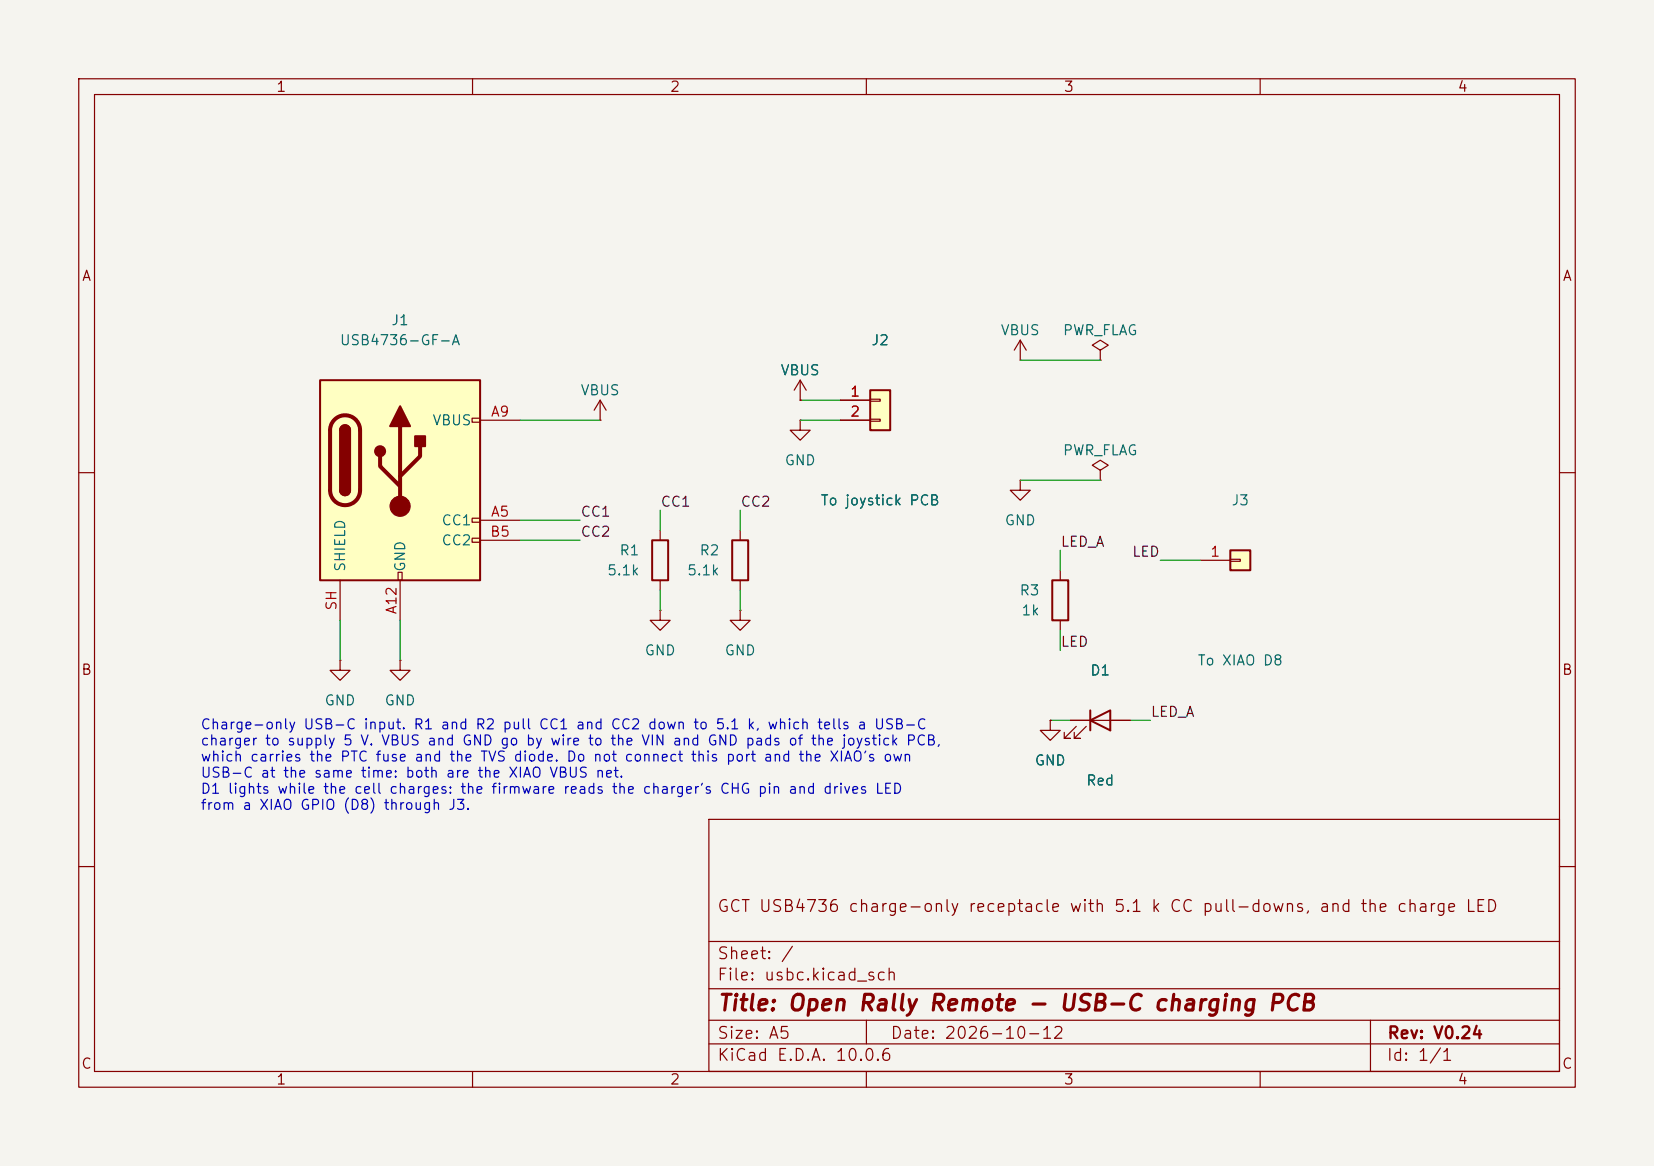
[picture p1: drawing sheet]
(kicad_sch (version 20250114) (generator "eeschema") (generator_version "9.0") (paper "A5")
(title_block (title "Open Rally Remote - USB-C charging PCB") (date "2026-10-12") (rev "V0.24") (comment 1 "GCT USB4736 charge-only receptacle with 5.1 k CC pull-downs, and the charge LED"))
(lib_symbols
 (symbol "Connector:USB_C_Receptacle_PowerOnly_6P"
  (pin_names
   (offset 1.016))
  (exclude_from_sim no)
  (in_bom yes)
  (on_board yes)
  (in_pos_files yes)
  (duplicate_pin_numbers_are_jumpers no)
  (property "Reference" "J" (at 0 16.51 0) (show_name no) (do_not_autoplace no) (effects (font (size 1.27 1.27)) (justify bottom)))
  (property "Value" "USB_C_Receptacle_PowerOnly_6P" (at 0 13.97 0) (show_name no) (do_not_autoplace no) (effects (font (size 1.27 1.27)) (justify bottom)))
  (property "Footprint" "" (at 3.81 2.54 0) (show_name no) (do_not_autoplace no) (hide yes) (effects (font (size 1.27 1.27))))
  (property "Datasheet" "https://www.usb.org/sites/default/files/documents/usb_type-c.zip" (at 0 0 0) (show_name no) (do_not_autoplace no) (hide yes) (effects (font (size 1.27 1.27))))
  (property "Description" "USB Power-Only 6P Type-C Receptacle connector" (at 0 0 0) (show_name no) (do_not_autoplace no) (hide yes) (effects (font (size 1.27 1.27))))
  (symbol "USB_C_Receptacle_PowerOnly_6P_0_0"
   (rectangle (start -0.254 -12.7) (end 0.254 -11.684) (stroke (width 0) (type default)) (fill (type none)))
   (rectangle (start 10.16 7.874) (end 9.144 7.366) (stroke (width 0) (type default)) (fill (type none)))
   (rectangle (start 10.16 -4.826) (end 9.144 -5.334) (stroke (width 0) (type default)) (fill (type none)))
   (rectangle (start 10.16 -7.366) (end 9.144 -7.874) (stroke (width 0) (type default)) (fill (type none))))
  (symbol "USB_C_Receptacle_PowerOnly_6P_0_1"
   (rectangle (start -10.16 12.7) (end 10.16 -12.7) (stroke (width 0.254) (type default)) (fill (type background)))
   (polyline (pts (xy -8.89 -1.27) (xy -8.89 6.35)) (stroke (width 0.508) (type default)) (fill (type none)))
   (rectangle (start -7.62 -1.27) (end -6.35 6.35) (stroke (width 0.254) (type default)) (fill (type outline)))
   (arc (start -7.62 6.35) (mid -6.985 6.9823) (end -6.35 6.35) (stroke (width 0.254) (type default)) (fill (type none)))
   (arc (start -7.62 6.35) (mid -6.985 6.9823) (end -6.35 6.35) (stroke (width 0.254) (type default)) (fill (type outline)))
   (arc (start -8.89 6.35) (mid -6.985 8.2467) (end -5.08 6.35) (stroke (width 0.508) (type default)) (fill (type none)))
   (arc (start -5.08 -1.27) (mid -6.985 -3.1667) (end -8.89 -1.27) (stroke (width 0.508) (type default)) (fill (type none)))
   (arc (start -6.35 -1.27) (mid -6.985 -1.9023) (end -7.62 -1.27) (stroke (width 0.254) (type default)) (fill (type none)))
   (arc (start -6.35 -1.27) (mid -6.985 -1.9023) (end -7.62 -1.27) (stroke (width 0.254) (type default)) (fill (type outline)))
   (polyline (pts (xy -5.08 6.35) (xy -5.08 -1.27)) (stroke (width 0.508) (type default)) (fill (type none)))
   (circle (center -2.54 3.683) (radius 0.635) (stroke (width 0.254) (type default)) (fill (type outline)))
   (polyline (pts (xy -1.27 6.858) (xy 0 9.398) (xy 1.27 6.858) (xy -1.27 6.858)) (stroke (width 0.254) (type default)) (fill (type outline)))
   (polyline (pts (xy 0 0.508) (xy 2.54 3.048) (xy 2.54 4.318)) (stroke (width 0.508) (type default)) (fill (type none)))
   (polyline (pts (xy 0 -0.762) (xy -2.54 1.778) (xy -2.54 3.048)) (stroke (width 0.508) (type default)) (fill (type none)))
   (polyline (pts (xy 0 -3.302) (xy 0 6.858)) (stroke (width 0.508) (type default)) (fill (type none)))
   (circle (center 0 -3.302) (radius 1.27) (stroke (width 0) (type default)) (fill (type outline)))
   (rectangle (start 1.905 4.318) (end 3.175 5.588) (stroke (width 0.254) (type default)) (fill (type outline))))
  (symbol "USB_C_Receptacle_PowerOnly_6P_1_1"
   (pin bidirectional line (at 15.24 -5.08 180) (length 5.08) (name "CC1" (effects (font (size 1.27 1.27)))) (number "A5" (effects (font (size 1.27 1.27)))))
   (pin passive line (at 15.24 7.62 180) (length 5.08) (name "VBUS" (effects (font (size 1.27 1.27)))) (number "A9" (effects (font (size 1.27 1.27)))))
   (pin passive line (at 0 -17.78 90) (length 5.08) (name "GND" (effects (font (size 1.27 1.27)))) (number "A12" (effects (font (size 1.27 1.27)))))
   (pin bidirectional line (at 15.24 -7.62 180) (length 5.08) (name "CC2" (effects (font (size 1.27 1.27)))) (number "B5" (effects (font (size 1.27 1.27)))))
   (pin passive line (at 15.24 7.62 180) (length 5.08) (hide yes) (name "VBUS" (effects (font (size 1.27 1.27)))) (number "B9" (effects (font (size 1.27 1.27)))))
   (pin passive line (at 0 -17.78 90) (length 5.08) (hide yes) (name "GND" (effects (font (size 1.27 1.27)))) (number "B12" (effects (font (size 1.27 1.27)))))
   (pin passive line (at -7.62 -17.78 90) (length 5.08) (name "SHIELD" (effects (font (size 1.27 1.27)))) (number "SH" (effects (font (size 1.27 1.27))))))
  (embedded_fonts no))
 (symbol "power:VBUS"
  (power global)
  (pin_numbers (hide yes))
  (pin_names
   (offset 0) (hide yes))
  (exclude_from_sim no)
  (in_bom yes)
  (on_board yes)
  (in_pos_files yes)
  (duplicate_pin_numbers_are_jumpers no)
  (property "Reference" "#PWR" (at 0 -3.81 0) (show_name no) (do_not_autoplace no) (hide yes) (effects (font (size 1.27 1.27))))
  (property "Value" "VBUS" (at 0 3.556 0) (show_name no) (do_not_autoplace no) (effects (font (size 1.27 1.27))))
  (property "Footprint" "" (at 0 0 0) (show_name no) (do_not_autoplace no) (hide yes) (effects (font (size 1.27 1.27))))
  (property "Datasheet" "" (at 0 0 0) (show_name no) (do_not_autoplace no) (hide yes) (effects (font (size 1.27 1.27))))
  (property "Description" "Power symbol creates a global label with name \"VBUS\"" (at 0 0 0) (show_name no) (do_not_autoplace no) (hide yes) (effects (font (size 1.27 1.27))))
  (symbol "VBUS_0_1"
   (polyline (pts (xy -0.762 1.27) (xy 0 2.54)) (stroke (width 0) (type default)) (fill (type none)))
   (polyline (pts (xy 0 2.54) (xy 0.762 1.27)) (stroke (width 0) (type default)) (fill (type none)))
   (polyline (pts (xy 0 0) (xy 0 2.54)) (stroke (width 0) (type default)) (fill (type none))))
  (symbol "VBUS_1_1"
   (pin power_in line (at 0 0 90) (length 0) (name "" (effects (font (size 1.27 1.27)))) (number "1" (effects (font (size 1.27 1.27))))))
  (embedded_fonts no))
 (symbol "power:GND"
  (power global)
  (pin_numbers (hide yes))
  (pin_names
   (offset 0) (hide yes))
  (exclude_from_sim no)
  (in_bom yes)
  (on_board yes)
  (in_pos_files yes)
  (duplicate_pin_numbers_are_jumpers no)
  (property "Reference" "#PWR" (at 0 -6.35 0) (show_name no) (do_not_autoplace no) (hide yes) (effects (font (size 1.27 1.27))))
  (property "Value" "GND" (at 0 -3.81 0) (show_name no) (do_not_autoplace no) (effects (font (size 1.27 1.27))))
  (property "Footprint" "" (at 0 0 0) (show_name no) (do_not_autoplace no) (hide yes) (effects (font (size 1.27 1.27))))
  (property "Datasheet" "" (at 0 0 0) (show_name no) (do_not_autoplace no) (hide yes) (effects (font (size 1.27 1.27))))
  (property "Description" "Power symbol creates a global label with name \"GND\" , ground" (at 0 0 0) (show_name no) (do_not_autoplace no) (hide yes) (effects (font (size 1.27 1.27))))
  (symbol "GND_0_1"
   (polyline (pts (xy 0 0) (xy 0 -1.27) (xy 1.27 -1.27) (xy 0 -2.54) (xy -1.27 -1.27) (xy 0 -1.27)) (stroke (width 0) (type default)) (fill (type none))))
  (symbol "GND_1_1"
   (pin power_in line (at 0 0 270) (length 0) (name "" (effects (font (size 1.27 1.27)))) (number "1" (effects (font (size 1.27 1.27))))))
  (embedded_fonts no))
 (symbol "Device:R"
  (pin_numbers (hide yes))
  (pin_names
   (offset 0))
  (exclude_from_sim no)
  (in_bom yes)
  (on_board yes)
  (in_pos_files yes)
  (duplicate_pin_numbers_are_jumpers no)
  (property "Reference" "R" (at 2.032 0 90) (show_name no) (do_not_autoplace no) (effects (font (size 1.27 1.27))))
  (property "Value" "R" (at 0 0 90) (show_name no) (do_not_autoplace no) (effects (font (size 1.27 1.27))))
  (property "Footprint" "" (at -1.778 0 90) (show_name no) (do_not_autoplace no) (hide yes) (effects (font (size 1.27 1.27))))
  (property "Datasheet" "" (at 0 0 0) (show_name no) (do_not_autoplace no) (hide yes) (effects (font (size 1.27 1.27))))
  (property "Description" "Resistor" (at 0 0 0) (show_name no) (do_not_autoplace no) (hide yes) (effects (font (size 1.27 1.27))))
  (symbol "R_0_1"
   (rectangle (start -1.016 -2.54) (end 1.016 2.54) (stroke (width 0.254) (type default)) (fill (type none))))
  (symbol "R_1_1"
   (pin passive line (at 0 3.81 270) (length 1.27) (name "" (effects (font (size 1.27 1.27)))) (number "1" (effects (font (size 1.27 1.27)))))
   (pin passive line (at 0 -3.81 90) (length 1.27) (name "" (effects (font (size 1.27 1.27)))) (number "2" (effects (font (size 1.27 1.27))))))
  (embedded_fonts no))
 (symbol "Connector_Generic:Conn_01x02"
  (pin_names
   (offset 1.016) (hide yes))
  (exclude_from_sim no)
  (in_bom yes)
  (on_board yes)
  (in_pos_files yes)
  (duplicate_pin_numbers_are_jumpers no)
  (property "Reference" "J" (at 0 2.54 0) (show_name no) (do_not_autoplace no) (effects (font (size 1.27 1.27))))
  (property "Value" "Conn_01x02" (at 0 -5.08 0) (show_name no) (do_not_autoplace no) (effects (font (size 1.27 1.27))))
  (property "Footprint" "" (at 0 0 0) (show_name no) (do_not_autoplace no) (hide yes) (effects (font (size 1.27 1.27))))
  (property "Datasheet" "" (at 0 0 0) (show_name no) (do_not_autoplace no) (hide yes) (effects (font (size 1.27 1.27))))
  (property "Description" "Generic connector, single row, 01x02, script generated (kicad-library-utils/schlib/autogen/connector/)" (at 0 0 0) (show_name no) (do_not_autoplace no) (hide yes) (effects (font (size 1.27 1.27))))
  (symbol "Conn_01x02_1_1"
   (rectangle (start -1.27 1.27) (end 1.27 -3.81) (stroke (width 0.254) (type default)) (fill (type background)))
   (rectangle (start -1.27 0.127) (end 0 -0.127) (stroke (width 0.1524) (type default)) (fill (type none)))
   (rectangle (start -1.27 -2.413) (end 0 -2.667) (stroke (width 0.1524) (type default)) (fill (type none)))
   (pin passive line (at -5.08 0 0) (length 3.81) (name "Pin_1" (effects (font (size 1.27 1.27)))) (number "1" (effects (font (size 1.27 1.27)))))
   (pin passive line (at -5.08 -2.54 0) (length 3.81) (name "Pin_2" (effects (font (size 1.27 1.27)))) (number "2" (effects (font (size 1.27 1.27))))))
  (embedded_fonts no))
 (symbol "Device:LED"
  (pin_numbers (hide yes))
  (pin_names
   (offset 1.016) (hide yes))
  (exclude_from_sim no)
  (in_bom yes)
  (on_board yes)
  (in_pos_files yes)
  (duplicate_pin_numbers_are_jumpers no)
  (property "Reference" "D" (at 0 2.54 0) (show_name no) (do_not_autoplace no) (effects (font (size 1.27 1.27))))
  (property "Value" "LED" (at 0 -2.54 0) (show_name no) (do_not_autoplace no) (effects (font (size 1.27 1.27))))
  (property "Footprint" "" (at 0 0 0) (show_name no) (do_not_autoplace no) (hide yes) (effects (font (size 1.27 1.27))))
  (property "Datasheet" "" (at 0 0 0) (show_name no) (do_not_autoplace no) (hide yes) (effects (font (size 1.27 1.27))))
  (property "Description" "Light emitting diode" (at 0 0 0) (show_name no) (do_not_autoplace no) (hide yes) (effects (font (size 1.27 1.27))))
  (property "Sim.Pins" "1=K 2=A" (at 0 0 0) (show_name no) (do_not_autoplace no) (hide yes) (effects (font (size 1.27 1.27))))
  (symbol "LED_0_1"
   (polyline (pts (xy -3.048 -0.762) (xy -4.572 -2.286) (xy -3.81 -2.286) (xy -4.572 -2.286) (xy -4.572 -1.524)) (stroke (width 0) (type default)) (fill (type none)))
   (polyline (pts (xy -1.778 -0.762) (xy -3.302 -2.286) (xy -2.54 -2.286) (xy -3.302 -2.286) (xy -3.302 -1.524)) (stroke (width 0) (type default)) (fill (type none)))
   (polyline (pts (xy -1.27 0) (xy 1.27 0)) (stroke (width 0) (type default)) (fill (type none)))
   (polyline (pts (xy -1.27 -1.27) (xy -1.27 1.27)) (stroke (width 0.254) (type default)) (fill (type none)))
   (polyline (pts (xy 1.27 -1.27) (xy 1.27 1.27) (xy -1.27 0) (xy 1.27 -1.27)) (stroke (width 0.254) (type default)) (fill (type none))))
  (symbol "LED_1_1"
   (pin passive line (at -3.81 0 0) (length 2.54) (name "K" (effects (font (size 1.27 1.27)))) (number "1" (effects (font (size 1.27 1.27)))))
   (pin passive line (at 3.81 0 180) (length 2.54) (name "A" (effects (font (size 1.27 1.27)))) (number "2" (effects (font (size 1.27 1.27))))))
  (embedded_fonts no))
 (symbol "Connector_Generic:Conn_01x01"
  (pin_names
   (offset 1.016) (hide yes))
  (exclude_from_sim no)
  (in_bom yes)
  (on_board yes)
  (in_pos_files yes)
  (duplicate_pin_numbers_are_jumpers no)
  (property "Reference" "J" (at 0 2.54 0) (show_name no) (do_not_autoplace no) (effects (font (size 1.27 1.27))))
  (property "Value" "Conn_01x01" (at 0 -2.54 0) (show_name no) (do_not_autoplace no) (effects (font (size 1.27 1.27))))
  (property "Footprint" "" (at 0 0 0) (show_name no) (do_not_autoplace no) (hide yes) (effects (font (size 1.27 1.27))))
  (property "Datasheet" "" (at 0 0 0) (show_name no) (do_not_autoplace no) (hide yes) (effects (font (size 1.27 1.27))))
  (property "Description" "Generic connector, single row, 01x01, script generated (kicad-library-utils/schlib/autogen/connector/)" (at 0 0 0) (show_name no) (do_not_autoplace no) (hide yes) (effects (font (size 1.27 1.27))))
  (symbol "Conn_01x01_1_1"
   (rectangle (start -1.27 1.27) (end 1.27 -1.27) (stroke (width 0.254) (type default)) (fill (type background)))
   (rectangle (start -1.27 0.127) (end 0 -0.127) (stroke (width 0.1524) (type default)) (fill (type none)))
   (pin passive line (at -5.08 0 0) (length 3.81) (name "Pin_1" (effects (font (size 1.27 1.27)))) (number "1" (effects (font (size 1.27 1.27))))))
  (embedded_fonts no))
 (symbol "power:PWR_FLAG"
  (power global)
  (pin_numbers (hide yes))
  (pin_names
   (offset 0) (hide yes))
  (exclude_from_sim no)
  (in_bom yes)
  (on_board yes)
  (in_pos_files yes)
  (duplicate_pin_numbers_are_jumpers no)
  (property "Reference" "#FLG" (at 0 1.905 0) (show_name no) (do_not_autoplace no) (hide yes) (effects (font (size 1.27 1.27))))
  (property "Value" "PWR_FLAG" (at 0 3.81 0) (show_name no) (do_not_autoplace no) (effects (font (size 1.27 1.27))))
  (property "Footprint" "" (at 0 0 0) (show_name no) (do_not_autoplace no) (hide yes) (effects (font (size 1.27 1.27))))
  (property "Datasheet" "" (at 0 0 0) (show_name no) (do_not_autoplace no) (hide yes) (effects (font (size 1.27 1.27))))
  (property "Description" "Special symbol for telling ERC where power comes from" (at 0 0 0) (show_name no) (do_not_autoplace no) (hide yes) (effects (font (size 1.27 1.27))))
  (symbol "PWR_FLAG_0_0"
   (pin power_out line (at 0 0 90) (length 0) (name "" (effects (font (size 1.27 1.27)))) (number "1" (effects (font (size 1.27 1.27))))))
  (symbol "PWR_FLAG_0_1"
   (polyline (pts (xy 0 0) (xy 0 1.27) (xy -1.016 1.905) (xy 0 2.54) (xy 1.016 1.905) (xy 0 1.27)) (stroke (width 0) (type default)) (fill (type none))))
  (embedded_fonts no)))
(symbol (lib_id "Connector:USB_C_Receptacle_PowerOnly_6P") (at 50.80 60.96 0) (unit 1) (exclude_from_sim no) (in_bom yes) (on_board yes) (dnp no) (property "Reference" "J1" (at 50.80 40.64 0) (effects (font (size 1.27 1.27)))) (property "Value" "USB4736-GF-A" (at 50.80 43.18 0) (effects (font (size 1.27 1.27)))) (property "Footprint" "orr:GCT_USB4736" (at 50.80 60.96 0) (effects (font (size 1.27 1.27)) (hide yes))) (property "Datasheet" "" (at 50.80 60.96 0) (effects (font (size 1.27 1.27)) (hide yes))) (property "Manufacturer" "GCT" (at 50.80 60.96 0) (effects (font (size 1.27 1.27)) (hide yes))) (property "MPN" "USB4736-GF-A-KIT" (at 50.80 60.96 0) (effects (font (size 1.27 1.27)) (hide yes))) (property "Description" "USB-C receptacle, 6 contacts, power only, IP67 with USBTJ-06 gasket" (at 50.80 60.96 0) (effects (font (size 1.27 1.27)) (hide yes))) (pin "A5") (pin "A9") (pin "A12") (pin "B5") (pin "B9") (pin "B12") (pin "SH"))
(wire (pts (xy 66.04 66.04) (xy 73.66 66.04)) (stroke (width 0) (type default)))
(label "CC1" (at 73.66 66.04 0) (effects (font (size 1.27 1.27)) (justify left bottom)))
(wire (pts (xy 66.04 53.34) (xy 76.20 53.34)) (stroke (width 0) (type default)))
(symbol (lib_id "power:VBUS") (at 76.20 53.34 0) (unit 1) (exclude_from_sim no) (in_bom no) (on_board no) (dnp no) (property "Reference" "#PWR01" (at 76.20 57.15 0) (effects (font (size 1.27 1.27)) (hide yes))) (property "Value" "VBUS" (at 76.20 49.53 0) (effects (font (size 1.27 1.27)))) (property "Footprint" "" (at 76.20 53.34 0) (effects (font (size 1.27 1.27)) (hide yes))) (property "Datasheet" "" (at 76.20 53.34 0) (effects (font (size 1.27 1.27)) (hide yes))) (pin "1"))
(wire (pts (xy 50.80 78.74) (xy 50.80 83.82)) (stroke (width 0) (type default)))
(symbol (lib_id "power:GND") (at 50.80 83.82 0) (unit 1) (exclude_from_sim no) (in_bom no) (on_board no) (dnp no) (property "Reference" "#PWR02" (at 50.80 87.63 0) (effects (font (size 1.27 1.27)) (hide yes))) (property "Value" "GND" (at 50.80 88.90 0) (effects (font (size 1.27 1.27)))) (property "Footprint" "" (at 50.80 83.82 0) (effects (font (size 1.27 1.27)) (hide yes))) (property "Datasheet" "" (at 50.80 83.82 0) (effects (font (size 1.27 1.27)) (hide yes))) (pin "1"))
(wire (pts (xy 66.04 68.58) (xy 73.66 68.58)) (stroke (width 0) (type default)))
(label "CC2" (at 73.66 68.58 0) (effects (font (size 1.27 1.27)) (justify left bottom)))
(wire (pts (xy 43.18 78.74) (xy 43.18 83.82)) (stroke (width 0) (type default)))
(symbol (lib_id "power:GND") (at 43.18 83.82 0) (unit 1) (exclude_from_sim no) (in_bom no) (on_board no) (dnp no) (property "Reference" "#PWR03" (at 43.18 87.63 0) (effects (font (size 1.27 1.27)) (hide yes))) (property "Value" "GND" (at 43.18 88.90 0) (effects (font (size 1.27 1.27)))) (property "Footprint" "" (at 43.18 83.82 0) (effects (font (size 1.27 1.27)) (hide yes))) (property "Datasheet" "" (at 43.18 83.82 0) (effects (font (size 1.27 1.27)) (hide yes))) (pin "1"))
(symbol (lib_id "Device:R") (at 83.82 71.12 0) (unit 1) (exclude_from_sim no) (in_bom yes) (on_board yes) (dnp no) (property "Reference" "R1" (at 81.28 69.85 0) (effects (font (size 1.27 1.27)) (justify right))) (property "Value" "5.1k" (at 81.28 72.39 0) (effects (font (size 1.27 1.27)) (justify right))) (property "Footprint" "Resistor_SMD:R_0603_1608Metric" (at 83.82 71.12 0) (effects (font (size 1.27 1.27)) (hide yes))) (property "Datasheet" "" (at 83.82 71.12 0) (effects (font (size 1.27 1.27)) (hide yes))) (property "MPN" "0603WAF5101T5E" (at 83.82 71.12 0) (effects (font (size 1.27 1.27)) (hide yes))) (property "Manufacturer" "UNI-ROYAL" (at 83.82 71.12 0) (effects (font (size 1.27 1.27)) (hide yes))) (property "LCSC" "C23186" (at 83.82 71.12 0) (effects (font (size 1.27 1.27)) (hide yes))) (pin "1") (pin "2"))
(wire (pts (xy 83.82 67.31) (xy 83.82 64.77)) (stroke (width 0) (type default)))
(label "CC1" (at 83.82 64.77 0) (effects (font (size 1.27 1.27)) (justify left bottom)))
(wire (pts (xy 83.82 74.93) (xy 83.82 77.47)) (stroke (width 0) (type default)))
(symbol (lib_id "power:GND") (at 83.82 77.47 0) (unit 1) (exclude_from_sim no) (in_bom no) (on_board no) (dnp no) (property "Reference" "#PWR04" (at 83.82 81.28 0) (effects (font (size 1.27 1.27)) (hide yes))) (property "Value" "GND" (at 83.82 82.55 0) (effects (font (size 1.27 1.27)))) (property "Footprint" "" (at 83.82 77.47 0) (effects (font (size 1.27 1.27)) (hide yes))) (property "Datasheet" "" (at 83.82 77.47 0) (effects (font (size 1.27 1.27)) (hide yes))) (pin "1"))
(symbol (lib_id "Device:R") (at 93.98 71.12 0) (unit 1) (exclude_from_sim no) (in_bom yes) (on_board yes) (dnp no) (property "Reference" "R2" (at 91.44 69.85 0) (effects (font (size 1.27 1.27)) (justify right))) (property "Value" "5.1k" (at 91.44 72.39 0) (effects (font (size 1.27 1.27)) (justify right))) (property "Footprint" "Resistor_SMD:R_0603_1608Metric" (at 93.98 71.12 0) (effects (font (size 1.27 1.27)) (hide yes))) (property "Datasheet" "" (at 93.98 71.12 0) (effects (font (size 1.27 1.27)) (hide yes))) (property "MPN" "0603WAF5101T5E" (at 93.98 71.12 0) (effects (font (size 1.27 1.27)) (hide yes))) (property "Manufacturer" "UNI-ROYAL" (at 93.98 71.12 0) (effects (font (size 1.27 1.27)) (hide yes))) (property "LCSC" "C23186" (at 93.98 71.12 0) (effects (font (size 1.27 1.27)) (hide yes))) (pin "1") (pin "2"))
(wire (pts (xy 93.98 67.31) (xy 93.98 64.77)) (stroke (width 0) (type default)))
(label "CC2" (at 93.98 64.77 0) (effects (font (size 1.27 1.27)) (justify left bottom)))
(wire (pts (xy 93.98 74.93) (xy 93.98 77.47)) (stroke (width 0) (type default)))
(symbol (lib_id "power:GND") (at 93.98 77.47 0) (unit 1) (exclude_from_sim no) (in_bom no) (on_board no) (dnp no) (property "Reference" "#PWR05" (at 93.98 81.28 0) (effects (font (size 1.27 1.27)) (hide yes))) (property "Value" "GND" (at 93.98 82.55 0) (effects (font (size 1.27 1.27)))) (property "Footprint" "" (at 93.98 77.47 0) (effects (font (size 1.27 1.27)) (hide yes))) (property "Datasheet" "" (at 93.98 77.47 0) (effects (font (size 1.27 1.27)) (hide yes))) (pin "1"))
(symbol (lib_id "Connector_Generic:Conn_01x02") (at 111.76 50.80 0) (unit 1) (exclude_from_sim no) (in_bom no) (on_board yes) (dnp no) (property "Reference" "J2" (at 111.76 43.18 0) (effects (font (size 1.27 1.27)))) (property "Value" "To joystick PCB" (at 111.76 63.50 0) (effects (font (size 1.27 1.27)))) (property "Footprint" "orr:WirePads_1x02_P2.4mm" (at 111.76 50.80 0) (effects (font (size 1.27 1.27)) (hide yes))) (property "Datasheet" "" (at 111.76 50.80 0) (effects (font (size 1.27 1.27)) (hide yes))) (pin "1") (pin "2"))
(wire (pts (xy 106.68 50.80) (xy 101.60 50.80)) (stroke (width 0) (type default)))
(symbol (lib_id "power:VBUS") (at 101.60 50.80 0) (unit 1) (exclude_from_sim no) (in_bom no) (on_board no) (dnp no) (property "Reference" "#PWR06" (at 101.60 54.61 0) (effects (font (size 1.27 1.27)) (hide yes))) (property "Value" "VBUS" (at 101.60 46.99 0) (effects (font (size 1.27 1.27)))) (property "Footprint" "" (at 101.60 50.80 0) (effects (font (size 1.27 1.27)) (hide yes))) (property "Datasheet" "" (at 101.60 50.80 0) (effects (font (size 1.27 1.27)) (hide yes))) (pin "1"))
(wire (pts (xy 106.68 53.34) (xy 101.60 53.34)) (stroke (width 0) (type default)))
(symbol (lib_id "power:GND") (at 101.60 53.34 0) (unit 1) (exclude_from_sim no) (in_bom no) (on_board no) (dnp no) (property "Reference" "#PWR07" (at 101.60 57.15 0) (effects (font (size 1.27 1.27)) (hide yes))) (property "Value" "GND" (at 101.60 58.42 0) (effects (font (size 1.27 1.27)))) (property "Footprint" "" (at 101.60 53.34 0) (effects (font (size 1.27 1.27)) (hide yes))) (property "Datasheet" "" (at 101.60 53.34 0) (effects (font (size 1.27 1.27)) (hide yes))) (pin "1"))
(symbol (lib_id "Device:LED") (at 139.70 91.44 0) (unit 1) (exclude_from_sim no) (in_bom yes) (on_board yes) (dnp no) (property "Reference" "D1" (at 139.70 85.09 0) (effects (font (size 1.27 1.27)))) (property "Value" "Red" (at 139.70 99.06 0) (effects (font (size 1.27 1.27)))) (property "Footprint" "orr:LED_LiteOn_LTST-S270" (at 139.70 91.44 0) (effects (font (size 1.27 1.27)) (hide yes))) (property "Datasheet" "" (at 139.70 91.44 0) (effects (font (size 1.27 1.27)) (hide yes))) (property "Manufacturer" "Lite-On" (at 139.70 91.44 0) (effects (font (size 1.27 1.27)) (hide yes))) (property "MPN" "LTST-S270KRKT" (at 139.70 91.44 0) (effects (font (size 1.27 1.27)) (hide yes))) (property "LCSC" "C125114" (at 139.70 91.44 0) (effects (font (size 1.27 1.27)) (hide yes))) (property "Description" "Red side-looking chip LED, charge indicator" (at 139.70 91.44 0) (effects (font (size 1.27 1.27)) (hide yes))) (pin "1") (pin "2"))
(symbol (lib_id "Device:R") (at 134.62 76.20 0) (unit 1) (exclude_from_sim no) (in_bom yes) (on_board yes) (dnp no) (property "Reference" "R3" (at 132.08 74.93 0) (effects (font (size 1.27 1.27)) (justify right))) (property "Value" "1k" (at 132.08 77.47 0) (effects (font (size 1.27 1.27)) (justify right))) (property "Footprint" "Resistor_SMD:R_0603_1608Metric" (at 134.62 76.20 0) (effects (font (size 1.27 1.27)) (hide yes))) (property "Datasheet" "" (at 134.62 76.20 0) (effects (font (size 1.27 1.27)) (hide yes))) (property "MPN" "0603WAF1001T5E" (at 134.62 76.20 0) (effects (font (size 1.27 1.27)) (hide yes))) (property "Manufacturer" "UNI-ROYAL" (at 134.62 76.20 0) (effects (font (size 1.27 1.27)) (hide yes))) (property "LCSC" "C21190" (at 134.62 76.20 0) (effects (font (size 1.27 1.27)) (hide yes))) (pin "1") (pin "2"))
(symbol (lib_id "Connector_Generic:Conn_01x01") (at 157.48 71.12 0) (unit 1) (exclude_from_sim no) (in_bom no) (on_board yes) (dnp no) (property "Reference" "J3" (at 157.48 63.50 0) (effects (font (size 1.27 1.27)))) (property "Value" "To XIAO D8" (at 157.48 83.82 0) (effects (font (size 1.27 1.27)))) (property "Footprint" "orr:WirePad_1x01" (at 157.48 71.12 0) (effects (font (size 1.27 1.27)) (hide yes))) (property "Datasheet" "" (at 157.48 71.12 0) (effects (font (size 1.27 1.27)) (hide yes))) (pin "1"))
(wire (pts (xy 135.89 91.44) (xy 133.35 91.44)) (stroke (width 0) (type default)))
(symbol (lib_id "power:GND") (at 133.35 91.44 0) (unit 1) (exclude_from_sim no) (in_bom no) (on_board no) (dnp no) (property "Reference" "#PWR08" (at 133.35 95.25 0) (effects (font (size 1.27 1.27)) (hide yes))) (property "Value" "GND" (at 133.35 96.52 0) (effects (font (size 1.27 1.27)))) (property "Footprint" "" (at 133.35 91.44 0) (effects (font (size 1.27 1.27)) (hide yes))) (property "Datasheet" "" (at 133.35 91.44 0) (effects (font (size 1.27 1.27)) (hide yes))) (pin "1"))
(wire (pts (xy 143.51 91.44) (xy 146.05 91.44)) (stroke (width 0) (type default)))
(label "LED_A" (at 146.05 91.44 0) (effects (font (size 1.27 1.27)) (justify left bottom)))
(wire (pts (xy 134.62 72.39) (xy 134.62 69.85)) (stroke (width 0) (type default)))
(label "LED_A" (at 134.62 69.85 0) (effects (font (size 1.27 1.27)) (justify left bottom)))
(wire (pts (xy 134.62 80.01) (xy 134.62 82.55)) (stroke (width 0) (type default)))
(label "LED" (at 134.62 82.55 0) (effects (font (size 1.27 1.27)) (justify left bottom)))
(wire (pts (xy 152.40 71.12) (xy 147.32 71.12)) (stroke (width 0) (type default)))
(label "LED" (at 147.32 71.12 180) (effects (font (size 1.27 1.27)) (justify right bottom)))
(symbol (lib_id "power:VBUS") (at 129.54 45.72 0) (unit 1) (exclude_from_sim no) (in_bom no) (on_board no) (dnp no) (property "Reference" "#PWR09" (at 129.54 49.53 0) (effects (font (size 1.27 1.27)) (hide yes))) (property "Value" "VBUS" (at 129.54 41.91 0) (effects (font (size 1.27 1.27)))) (property "Footprint" "" (at 129.54 45.72 0) (effects (font (size 1.27 1.27)) (hide yes))) (property "Datasheet" "" (at 129.54 45.72 0) (effects (font (size 1.27 1.27)) (hide yes))) (pin "1"))
(wire (pts (xy 129.54 45.72) (xy 139.70 45.72)) (stroke (width 0) (type default)))
(symbol (lib_id "power:PWR_FLAG") (at 139.70 45.72 0) (unit 1) (exclude_from_sim no) (in_bom no) (on_board no) (dnp no) (property "Reference" "#FLG10" (at 139.70 49.53 0) (effects (font (size 1.27 1.27)) (hide yes))) (property "Value" "PWR_FLAG" (at 139.70 41.91 0) (effects (font (size 1.27 1.27)))) (property "Footprint" "" (at 139.70 45.72 0) (effects (font (size 1.27 1.27)) (hide yes))) (property "Datasheet" "" (at 139.70 45.72 0) (effects (font (size 1.27 1.27)) (hide yes))) (pin "1"))
(symbol (lib_id "power:GND") (at 129.54 60.96 0) (unit 1) (exclude_from_sim no) (in_bom no) (on_board no) (dnp no) (property "Reference" "#PWR11" (at 129.54 64.77 0) (effects (font (size 1.27 1.27)) (hide yes))) (property "Value" "GND" (at 129.54 66.04 0) (effects (font (size 1.27 1.27)))) (property "Footprint" "" (at 129.54 60.96 0) (effects (font (size 1.27 1.27)) (hide yes))) (property "Datasheet" "" (at 129.54 60.96 0) (effects (font (size 1.27 1.27)) (hide yes))) (pin "1"))
(wire (pts (xy 129.54 60.96) (xy 139.70 60.96)) (stroke (width 0) (type default)))
(symbol (lib_id "power:PWR_FLAG") (at 139.70 60.96 0) (unit 1) (exclude_from_sim no) (in_bom no) (on_board no) (dnp no) (property "Reference" "#FLG12" (at 139.70 64.77 0) (effects (font (size 1.27 1.27)) (hide yes))) (property "Value" "PWR_FLAG" (at 139.70 57.15 0) (effects (font (size 1.27 1.27)))) (property "Footprint" "" (at 139.70 60.96 0) (effects (font (size 1.27 1.27)) (hide yes))) (property "Datasheet" "" (at 139.70 60.96 0) (effects (font (size 1.27 1.27)) (hide yes))) (pin "1"))
(text "Charge-only USB-C input. R1 and R2 pull CC1 and CC2 down to 5.1 k, which tells a USB-C\ncharger to supply 5 V. VBUS and GND go by wire to the VIN and GND pads of the joystick PCB,\nwhich carries the PTC fuse and the TVS diode. Do not connect this port and the XIAO's own\nUSB-C at the same time: both are the XIAO VBUS net.\nD1 lights while the cell charges: the firmware reads the charger's CHG pin and drives LED\nfrom a XIAO GPIO (D8) through J3." (exclude_from_sim no) (at 25.40 91.44 0) (effects (font (size 1.27 1.27)) (justify left top)))
(sheet_instances (path "" (page "1")))
(embedded_fonts no))
